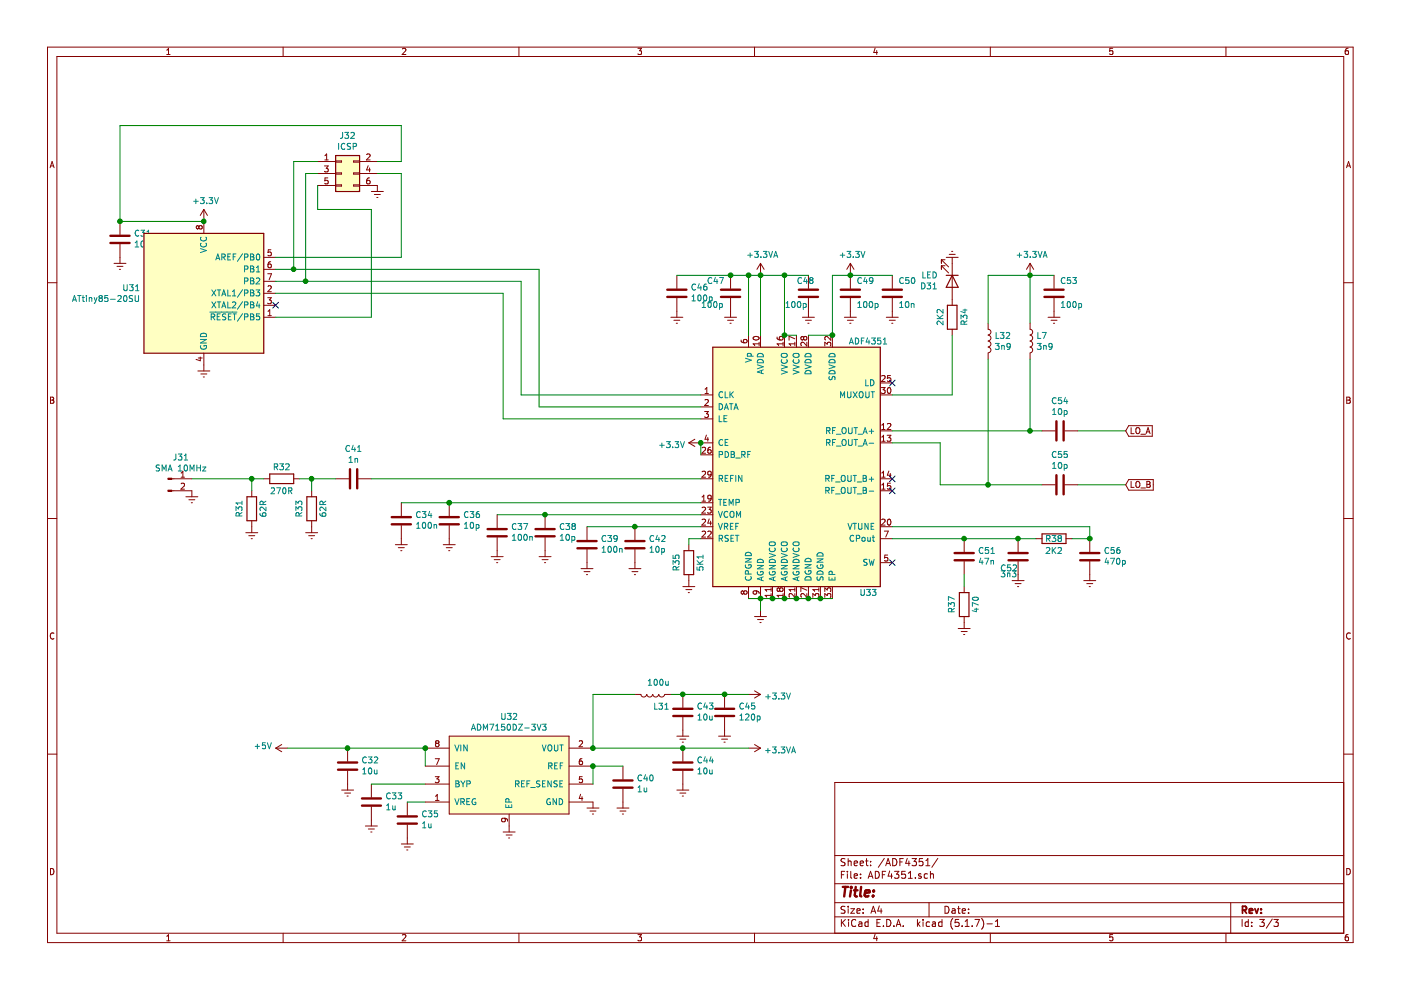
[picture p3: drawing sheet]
EESchema Schematic File Version 4
EELAYER 30 0
EELAYER END
$Descr A4 11693 8268
encoding utf-8
Sheet 3 3
Title ""
Date ""
Rev ""
Comp ""
Comment1 ""
Comment2 ""
Comment3 ""
Comment4 ""
$EndDescr
$Comp
L Timer_PLL:ADF4351 U33
U 1 1
P 6650 3900
F 0 "U33" H 7250 2850 50  0000 C CNN
F 1 "ADF4351" H 7250 4950 50  0000 C CNN
F 2 "Package_CSP:LFCSP-32-1EP_5x5mm_P0.5mm_EP3.1x3.1mm_ThermalVias" H 6650 3900 50  0001 C CNN
F 3 "https://www.analog.com/media/en/technical-documentation/data-sheets/ADF4351.pdf" H 6650 3900 50  0001 C CNN
	1    6650 3900
	1    0    0    -1  
$EndComp
$Comp
L Maarten_Kicad5:ADM7150 U32
U 1 1
P 4250 6500
F 0 "U32" H 4250 7015 50  0000 C CNN
F 1 "ADM7150DZ-3V3" H 4250 6924 50  0000 C CNN
F 2 "Package_SO:SOIC-8-1EP_3.9x4.9mm_P1.27mm_EP2.29x3mm_ThermalVias" H 4100 7050 50  0001 C CNN
F 3 "" H 4100 7050 50  0001 C CNN
	1    4250 6500
	1    0    0    -1  
$EndComp
$Comp
L Device:L L7
U 1 1
P 8600 2850
F 0 "L7" H 8652 2896 50  0000 L CNN
F 1 "3n9" H 8652 2805 50  0000 L CNN
F 2 "Inductor_SMD:L_0805_2012Metric_Pad1.05x1.20mm_HandSolder" H 8600 2850 50  0001 C CNN
F 3 "~" H 8600 2850 50  0001 C CNN
	1    8600 2850
	1    0    0    -1  
$EndComp
$Comp
L Device:C C54
U 1 1
P 8850 3600
F 0 "C54" V 8598 3600 50  0000 C CNN
F 1 "10p" V 8689 3600 50  0000 C CNN
F 2 "Capacitor_SMD:C_0805_2012Metric_Pad1.18x1.45mm_HandSolder" H 8888 3450 50  0001 C CNN
F 3 "~" H 8850 3600 50  0001 C CNN
	1    8850 3600
	0    1    1    0   
$EndComp
Wire Wire Line
	8600 3600 8700 3600
Connection ~ 8600 3600
$Comp
L Device:C C53
U 1 1
P 8800 2450
F 0 "C53" H 8750 2350 50  0000 R CNN
F 1 "100p" H 8750 2550 50  0000 R CNN
F 2 "Capacitor_SMD:C_0805_2012Metric_Pad1.18x1.45mm_HandSolder" H 8838 2300 50  0001 C CNN
F 3 "~" H 8800 2450 50  0001 C CNN
	1    8800 2450
	-1   0    0    1   
$EndComp
Wire Wire Line
	8600 2300 8800 2300
$Comp
L power:GNDREF #PWR082
U 1 1
P 8800 2600
F 0 "#PWR082" H 8800 2350 50  0001 C CNN
F 1 "GNDREF" H 8805 2427 50  0001 C CNN
F 2 "" H 8800 2600 50  0001 C CNN
F 3 "" H 8800 2600 50  0001 C CNN
	1    8800 2600
	1    0    0    -1  
$EndComp
NoConn ~ 7450 4000
NoConn ~ 7450 4100
Wire Wire Line
	6650 2800 6550 2800
$Comp
L Device:C C52
U 1 1
P 8500 4650
F 0 "C52" H 8650 4750 50  0000 R CNN
F 1 "3n3" H 8650 4800 50  0000 R CNN
F 2 "Capacitor_SMD:C_0805_2012Metric_Pad1.18x1.45mm_HandSolder" H 8538 4500 50  0001 C CNN
F 3 "~" H 8500 4650 50  0001 C CNN
	1    8500 4650
	-1   0    0    1   
$EndComp
$Comp
L power:GNDREF #PWR083
U 1 1
P 8500 4800
F 0 "#PWR083" H 8500 4550 50  0001 C CNN
F 1 "GNDREF" H 8505 4627 50  0001 C CNN
F 2 "" H 8500 4800 50  0001 C CNN
F 3 "" H 8500 4800 50  0001 C CNN
	1    8500 4800
	1    0    0    -1  
$EndComp
$Comp
L Device:C C56
U 1 1
P 9100 4650
F 0 "C56" H 8985 4604 50  0000 R CNN
F 1 "470p" H 8985 4695 50  0000 R CNN
F 2 "Capacitor_SMD:C_0805_2012Metric_Pad1.18x1.45mm_HandSolder" H 9138 4500 50  0001 C CNN
F 3 "~" H 9100 4650 50  0001 C CNN
	1    9100 4650
	-1   0    0    1   
$EndComp
$Comp
L power:GNDREF #PWR085
U 1 1
P 9100 4800
F 0 "#PWR085" H 9100 4550 50  0001 C CNN
F 1 "GNDREF" H 9105 4627 50  0001 C CNN
F 2 "" H 9100 4800 50  0001 C CNN
F 3 "" H 9100 4800 50  0001 C CNN
	1    9100 4800
	1    0    0    -1  
$EndComp
$Comp
L Device:R R38
U 1 1
P 8800 4500
F 0 "R38" V 8800 4500 50  0000 C CNN
F 1 "2K2" V 8900 4500 50  0000 C CNN
F 2 "Resistor_SMD:R_0805_2012Metric_Pad1.20x1.40mm_HandSolder" V 8730 4500 50  0001 C CNN
F 3 "~" H 8800 4500 50  0001 C CNN
	1    8800 4500
	0    1    1    0   
$EndComp
Wire Wire Line
	7450 4500 8050 4500
Wire Wire Line
	8500 4500 8650 4500
Connection ~ 8500 4500
Wire Wire Line
	8950 4500 9100 4500
Wire Wire Line
	9100 4500 9100 4400
Connection ~ 9100 4500
$Comp
L Device:R R37
U 1 1
P 8050 5050
F 0 "R37" V 8150 5050 50  0000 C CNN
F 1 "470" V 7950 5050 50  0000 C CNN
F 2 "Resistor_SMD:R_0805_2012Metric_Pad1.20x1.40mm_HandSolder" V 7980 5050 50  0001 C CNN
F 3 "~" H 8050 5050 50  0001 C CNN
	1    8050 5050
	-1   0    0    1   
$EndComp
$Comp
L power:GNDREF #PWR080
U 1 1
P 8050 5200
F 0 "#PWR080" H 8050 4950 50  0001 C CNN
F 1 "GNDREF" H 8055 5027 50  0001 C CNN
F 2 "" H 8050 5200 50  0001 C CNN
F 3 "" H 8050 5200 50  0001 C CNN
	1    8050 5200
	1    0    0    -1  
$EndComp
$Comp
L Device:C C51
U 1 1
P 8050 4650
F 0 "C51" H 7935 4604 50  0000 R CNN
F 1 "47n" H 7935 4695 50  0000 R CNN
F 2 "Capacitor_SMD:C_0805_2012Metric_Pad1.18x1.45mm_HandSolder" H 8088 4500 50  0001 C CNN
F 3 "~" H 8050 4650 50  0001 C CNN
	1    8050 4650
	-1   0    0    1   
$EndComp
Wire Wire Line
	7450 4400 9100 4400
Wire Wire Line
	8050 4500 8500 4500
Connection ~ 8050 4500
Wire Wire Line
	8050 4800 8050 4900
Wire Wire Line
	4350 3300 5850 3300
$Comp
L Device:C C41
U 1 1
P 2950 4000
F 0 "C41" V 2698 4000 50  0000 C CNN
F 1 "1n" V 2789 4000 50  0000 C CNN
F 2 "Capacitor_SMD:C_0805_2012Metric_Pad1.18x1.45mm_HandSolder" H 2988 3850 50  0001 C CNN
F 3 "~" H 2950 4000 50  0001 C CNN
	1    2950 4000
	0    1    1    0   
$EndComp
$Comp
L Device:C C36
U 1 1
P 3750 4350
F 0 "C36" H 3635 4304 50  0000 R CNN
F 1 "10p" H 3635 4395 50  0000 R CNN
F 2 "Capacitor_SMD:C_0603_1608Metric_Pad1.08x0.95mm_HandSolder" H 3788 4200 50  0001 C CNN
F 3 "~" H 3750 4350 50  0001 C CNN
	1    3750 4350
	-1   0    0    1   
$EndComp
$Comp
L Device:C C34
U 1 1
P 3350 4350
F 0 "C34" H 3235 4304 50  0000 R CNN
F 1 "100n" H 3235 4395 50  0000 R CNN
F 2 "Capacitor_SMD:C_0805_2012Metric_Pad1.18x1.45mm_HandSolder" H 3388 4200 50  0001 C CNN
F 3 "~" H 3350 4350 50  0001 C CNN
	1    3350 4350
	-1   0    0    1   
$EndComp
$Comp
L power:GNDREF #PWR052
U 1 1
P 3350 4500
F 0 "#PWR052" H 3350 4250 50  0001 C CNN
F 1 "GNDREF" H 3355 4327 50  0001 C CNN
F 2 "" H 3350 4500 50  0001 C CNN
F 3 "" H 3350 4500 50  0001 C CNN
	1    3350 4500
	1    0    0    -1  
$EndComp
$Comp
L power:GNDREF #PWR055
U 1 1
P 3750 4500
F 0 "#PWR055" H 3750 4250 50  0001 C CNN
F 1 "GNDREF" H 3755 4327 50  0001 C CNN
F 2 "" H 3750 4500 50  0001 C CNN
F 3 "" H 3750 4500 50  0001 C CNN
	1    3750 4500
	1    0    0    -1  
$EndComp
Wire Wire Line
	3350 4200 3750 4200
$Comp
L Device:C C38
U 1 1
P 4550 4450
F 0 "C38" H 4435 4404 50  0000 R CNN
F 1 "10p" H 4435 4495 50  0000 R CNN
F 2 "Capacitor_SMD:C_0603_1608Metric_Pad1.08x0.95mm_HandSolder" H 4588 4300 50  0001 C CNN
F 3 "~" H 4550 4450 50  0001 C CNN
	1    4550 4450
	-1   0    0    1   
$EndComp
$Comp
L Device:C C37
U 1 1
P 4150 4450
F 0 "C37" H 4035 4404 50  0000 R CNN
F 1 "100n" H 4035 4495 50  0000 R CNN
F 2 "Capacitor_SMD:C_0603_1608Metric_Pad1.08x0.95mm_HandSolder" H 4188 4300 50  0001 C CNN
F 3 "~" H 4150 4450 50  0001 C CNN
	1    4150 4450
	-1   0    0    1   
$EndComp
$Comp
L power:GNDREF #PWR057
U 1 1
P 4150 4600
F 0 "#PWR057" H 4150 4350 50  0001 C CNN
F 1 "GNDREF" H 4155 4427 50  0001 C CNN
F 2 "" H 4150 4600 50  0001 C CNN
F 3 "" H 4150 4600 50  0001 C CNN
	1    4150 4600
	1    0    0    -1  
$EndComp
$Comp
L power:GNDREF #PWR059
U 1 1
P 4550 4600
F 0 "#PWR059" H 4550 4350 50  0001 C CNN
F 1 "GNDREF" H 4555 4427 50  0001 C CNN
F 2 "" H 4550 4600 50  0001 C CNN
F 3 "" H 4550 4600 50  0001 C CNN
	1    4550 4600
	1    0    0    -1  
$EndComp
Wire Wire Line
	4150 4300 4550 4300
$Comp
L Device:C C42
U 1 1
P 5300 4550
F 0 "C42" H 5185 4504 50  0000 R CNN
F 1 "10p" H 5185 4595 50  0000 R CNN
F 2 "Capacitor_SMD:C_0603_1608Metric_Pad1.08x0.95mm_HandSolder" H 5338 4400 50  0001 C CNN
F 3 "~" H 5300 4550 50  0001 C CNN
	1    5300 4550
	-1   0    0    1   
$EndComp
$Comp
L Device:C C39
U 1 1
P 4900 4550
F 0 "C39" H 4785 4504 50  0000 R CNN
F 1 "100n" H 4785 4595 50  0000 R CNN
F 2 "Capacitor_SMD:C_0805_2012Metric_Pad1.18x1.45mm_HandSolder" H 4938 4400 50  0001 C CNN
F 3 "~" H 4900 4550 50  0001 C CNN
	1    4900 4550
	-1   0    0    1   
$EndComp
$Comp
L power:GNDREF #PWR060
U 1 1
P 4900 4700
F 0 "#PWR060" H 4900 4450 50  0001 C CNN
F 1 "GNDREF" H 4905 4527 50  0001 C CNN
F 2 "" H 4900 4700 50  0001 C CNN
F 3 "" H 4900 4700 50  0001 C CNN
	1    4900 4700
	1    0    0    -1  
$EndComp
$Comp
L power:GNDREF #PWR064
U 1 1
P 5300 4700
F 0 "#PWR064" H 5300 4450 50  0001 C CNN
F 1 "GNDREF" H 5305 4527 50  0001 C CNN
F 2 "" H 5300 4700 50  0001 C CNN
F 3 "" H 5300 4700 50  0001 C CNN
	1    5300 4700
	1    0    0    -1  
$EndComp
Wire Wire Line
	4900 4400 5300 4400
$Comp
L Device:R R35
U 1 1
P 5750 4700
F 0 "R35" V 5850 4700 50  0000 C CNN
F 1 "5K1" V 5650 4700 50  0000 C CNN
F 2 "Resistor_SMD:R_0805_2012Metric_Pad1.20x1.40mm_HandSolder" V 5680 4700 50  0001 C CNN
F 3 "~" H 5750 4700 50  0001 C CNN
	1    5750 4700
	-1   0    0    1   
$EndComp
Wire Wire Line
	5850 4500 5750 4500
Wire Wire Line
	5750 4500 5750 4550
$Comp
L power:GNDREF #PWR067
U 1 1
P 5750 4850
F 0 "#PWR067" H 5750 4600 50  0001 C CNN
F 1 "GNDREF" H 5755 4677 50  0001 C CNN
F 2 "" H 5750 4850 50  0001 C CNN
F 3 "" H 5750 4850 50  0001 C CNN
	1    5750 4850
	1    0    0    -1  
$EndComp
Connection ~ 8600 2300
$Comp
L power:GNDREF #PWR075
U 1 1
P 6350 5100
F 0 "#PWR075" H 6350 4850 50  0001 C CNN
F 1 "GNDREF" H 6355 4927 50  0001 C CNN
F 2 "" H 6350 5100 50  0001 C CNN
F 3 "" H 6350 5100 50  0001 C CNN
	1    6350 5100
	1    0    0    -1  
$EndComp
Wire Wire Line
	6350 5000 6350 5100
Wire Wire Line
	6450 5000 6350 5000
Connection ~ 6350 5000
Wire Wire Line
	6350 5000 6250 5000
Wire Wire Line
	6450 5000 6550 5000
Connection ~ 6450 5000
Wire Wire Line
	6550 5000 6650 5000
Connection ~ 6550 5000
Wire Wire Line
	6650 5000 6750 5000
Connection ~ 6650 5000
Wire Wire Line
	6750 5000 6850 5000
Connection ~ 6750 5000
Wire Wire Line
	6950 2800 6750 2800
Wire Wire Line
	4500 3400 5850 3400
Wire Wire Line
	5850 3800 5850 3700
Wire Wire Line
	3100 4000 5850 4000
Wire Wire Line
	5850 4400 5300 4400
Connection ~ 5300 4400
Wire Wire Line
	5850 4300 4550 4300
Connection ~ 4550 4300
Wire Wire Line
	5850 4200 3750 4200
Connection ~ 3750 4200
$Comp
L power:GNDREF #PWR061
U 1 1
P 4950 6700
F 0 "#PWR061" H 4950 6450 50  0001 C CNN
F 1 "GNDREF" H 4955 6527 50  0001 C CNN
F 2 "" H 4950 6700 50  0001 C CNN
F 3 "" H 4950 6700 50  0001 C CNN
	1    4950 6700
	1    0    0    -1  
$EndComp
$Comp
L Device:C C32
U 1 1
P 2900 6400
F 0 "C32" H 2785 6354 50  0000 R CNN
F 1 "10u" H 2785 6445 50  0000 R CNN
F 2 "Capacitor_SMD:C_0805_2012Metric_Pad1.18x1.45mm_HandSolder" H 2938 6250 50  0001 C CNN
F 3 "~" H 2900 6400 50  0001 C CNN
	1    2900 6400
	-1   0    0    1   
$EndComp
$Comp
L power:GNDREF #PWR0101
U 1 1
P 2900 6550
F 0 "#PWR0101" H 2900 6300 50  0001 C CNN
F 1 "GNDREF" H 2905 6377 50  0001 C CNN
F 2 "" H 2900 6550 50  0001 C CNN
F 3 "" H 2900 6550 50  0001 C CNN
	1    2900 6550
	1    0    0    -1  
$EndComp
$Comp
L Device:C C44
U 1 1
P 5700 6400
F 0 "C44" H 5585 6354 50  0000 R CNN
F 1 "10u" H 5585 6445 50  0000 R CNN
F 2 "Capacitor_SMD:C_0805_2012Metric_Pad1.18x1.45mm_HandSolder" H 5738 6250 50  0001 C CNN
F 3 "~" H 5700 6400 50  0001 C CNN
	1    5700 6400
	-1   0    0    1   
$EndComp
$Comp
L power:GNDREF #PWR066
U 1 1
P 5700 6550
F 0 "#PWR066" H 5700 6300 50  0001 C CNN
F 1 "GNDREF" H 5705 6377 50  0001 C CNN
F 2 "" H 5700 6550 50  0001 C CNN
F 3 "" H 5700 6550 50  0001 C CNN
	1    5700 6550
	1    0    0    -1  
$EndComp
Wire Wire Line
	3550 6250 2900 6250
Wire Wire Line
	4950 6400 4950 6550
$Comp
L Device:C C40
U 1 1
P 5200 6550
F 0 "C40" H 5085 6504 50  0000 R CNN
F 1 "1u" H 5085 6595 50  0000 R CNN
F 2 "Capacitor_SMD:C_0805_2012Metric_Pad1.18x1.45mm_HandSolder" H 5238 6400 50  0001 C CNN
F 3 "~" H 5200 6550 50  0001 C CNN
	1    5200 6550
	-1   0    0    1   
$EndComp
$Comp
L power:GNDREF #PWR063
U 1 1
P 5200 6700
F 0 "#PWR063" H 5200 6450 50  0001 C CNN
F 1 "GNDREF" H 5205 6527 50  0001 C CNN
F 2 "" H 5200 6700 50  0001 C CNN
F 3 "" H 5200 6700 50  0001 C CNN
	1    5200 6700
	1    0    0    -1  
$EndComp
Wire Wire Line
	5200 6400 4950 6400
Connection ~ 4950 6400
Wire Wire Line
	3550 6250 3550 6400
Connection ~ 3550 6250
$Comp
L Device:C C35
U 1 1
P 3400 6850
F 0 "C35" H 3285 6804 50  0000 R CNN
F 1 "1u" H 3285 6895 50  0000 R CNN
F 2 "Capacitor_SMD:C_0805_2012Metric_Pad1.18x1.45mm_HandSolder" H 3438 6700 50  0001 C CNN
F 3 "~" H 3400 6850 50  0001 C CNN
	1    3400 6850
	-1   0    0    1   
$EndComp
$Comp
L power:GNDREF #PWR053
U 1 1
P 3400 7000
F 0 "#PWR053" H 3400 6750 50  0001 C CNN
F 1 "GNDREF" H 3405 6827 50  0001 C CNN
F 2 "" H 3400 7000 50  0001 C CNN
F 3 "" H 3400 7000 50  0001 C CNN
	1    3400 7000
	1    0    0    -1  
$EndComp
$Comp
L Device:C C33
U 1 1
P 3100 6700
F 0 "C33" H 2985 6654 50  0000 R CNN
F 1 "1u" H 2985 6745 50  0000 R CNN
F 2 "Capacitor_SMD:C_0805_2012Metric_Pad1.18x1.45mm_HandSolder" H 3138 6550 50  0001 C CNN
F 3 "~" H 3100 6700 50  0001 C CNN
	1    3100 6700
	-1   0    0    1   
$EndComp
$Comp
L power:GNDREF #PWR051
U 1 1
P 3100 6850
F 0 "#PWR051" H 3100 6600 50  0001 C CNN
F 1 "GNDREF" H 3105 6677 50  0001 C CNN
F 2 "" H 3100 6850 50  0001 C CNN
F 3 "" H 3100 6850 50  0001 C CNN
	1    3100 6850
	1    0    0    -1  
$EndComp
Wire Wire Line
	3550 6550 3100 6550
Wire Wire Line
	3550 6700 3400 6700
Connection ~ 5700 6250
$Comp
L Device:L L31
U 1 1
P 5450 5800
F 0 "L31" V 5550 5800 50  0000 L CNN
F 1 "100u" V 5350 5750 50  0000 L CNN
F 2 "Inductor_SMD:L_0805_2012Metric_Pad1.05x1.20mm_HandSolder" H 5450 5800 50  0001 C CNN
F 3 "~" H 5450 5800 50  0001 C CNN
	1    5450 5800
	0    1    1    0   
$EndComp
$Comp
L Device:C C43
U 1 1
P 5700 5950
F 0 "C43" H 5585 5904 50  0000 R CNN
F 1 "10u" H 5585 5995 50  0000 R CNN
F 2 "Capacitor_SMD:C_0805_2012Metric_Pad1.18x1.45mm_HandSolder" H 5738 5800 50  0001 C CNN
F 3 "~" H 5700 5950 50  0001 C CNN
	1    5700 5950
	-1   0    0    1   
$EndComp
$Comp
L power:GNDREF #PWR065
U 1 1
P 5700 6100
F 0 "#PWR065" H 5700 5850 50  0001 C CNN
F 1 "GNDREF" H 5705 5927 50  0001 C CNN
F 2 "" H 5700 6100 50  0001 C CNN
F 3 "" H 5700 6100 50  0001 C CNN
	1    5700 6100
	1    0    0    -1  
$EndComp
Wire Wire Line
	5600 5800 5700 5800
Wire Wire Line
	5700 5800 6050 5800
Connection ~ 5700 5800
$Comp
L Device:C C47
U 1 1
P 6100 2450
F 0 "C47" H 6300 2350 50  0000 R CNN
F 1 "100p" H 6350 2550 50  0000 R CNN
F 2 "Capacitor_SMD:C_0603_1608Metric_Pad1.08x0.95mm_HandSolder" H 6138 2300 50  0001 C CNN
F 3 "~" H 6100 2450 50  0001 C CNN
	1    6100 2450
	-1   0    0    1   
$EndComp
$Comp
L power:GNDREF #PWR071
U 1 1
P 6100 2600
F 0 "#PWR071" H 6100 2350 50  0001 C CNN
F 1 "GNDREF" H 6105 2427 50  0001 C CNN
F 2 "" H 6100 2600 50  0001 C CNN
F 3 "" H 6100 2600 50  0001 C CNN
	1    6100 2600
	1    0    0    -1  
$EndComp
Wire Wire Line
	6250 2800 6250 2300
Wire Wire Line
	6250 2300 6100 2300
$Comp
L Device:C C48
U 1 1
P 6750 2450
F 0 "C48" H 6850 2350 50  0000 R CNN
F 1 "100p" H 6950 2550 50  0000 R CNN
F 2 "Capacitor_SMD:C_0603_1608Metric_Pad1.08x0.95mm_HandSolder" H 6788 2300 50  0001 C CNN
F 3 "~" H 6750 2450 50  0001 C CNN
	1    6750 2450
	-1   0    0    1   
$EndComp
$Comp
L power:GNDREF #PWR076
U 1 1
P 6750 2600
F 0 "#PWR076" H 6750 2350 50  0001 C CNN
F 1 "GNDREF" H 6755 2427 50  0001 C CNN
F 2 "" H 6750 2600 50  0001 C CNN
F 3 "" H 6750 2600 50  0001 C CNN
	1    6750 2600
	1    0    0    -1  
$EndComp
Wire Wire Line
	6350 2800 6350 2300
Connection ~ 6250 2300
Wire Wire Line
	6550 2800 6550 2300
Connection ~ 6550 2800
Wire Wire Line
	6350 2300 6550 2300
Connection ~ 6350 2300
Connection ~ 6550 2300
Wire Wire Line
	6550 2300 6750 2300
$Comp
L Device:C C49
U 1 1
P 7100 2450
F 0 "C49" H 7050 2350 50  0000 R CNN
F 1 "100p" H 7050 2550 50  0000 R CNN
F 2 "Capacitor_SMD:C_0603_1608Metric_Pad1.08x0.95mm_HandSolder" H 7138 2300 50  0001 C CNN
F 3 "~" H 7100 2450 50  0001 C CNN
	1    7100 2450
	-1   0    0    1   
$EndComp
$Comp
L power:GNDREF #PWR078
U 1 1
P 7100 2600
F 0 "#PWR078" H 7100 2350 50  0001 C CNN
F 1 "GNDREF" H 7105 2427 50  0001 C CNN
F 2 "" H 7100 2600 50  0001 C CNN
F 3 "" H 7100 2600 50  0001 C CNN
	1    7100 2600
	1    0    0    -1  
$EndComp
Wire Wire Line
	6950 2800 6950 2300
Connection ~ 6950 2800
Wire Wire Line
	6950 2300 7100 2300
$Comp
L Device:C C50
U 1 1
P 7450 2450
F 0 "C50" H 7400 2350 50  0000 R CNN
F 1 "10n" H 7400 2550 50  0000 R CNN
F 2 "Capacitor_SMD:C_0805_2012Metric_Pad1.18x1.45mm_HandSolder" H 7488 2300 50  0001 C CNN
F 3 "~" H 7450 2450 50  0001 C CNN
	1    7450 2450
	-1   0    0    1   
$EndComp
$Comp
L power:GNDREF #PWR079
U 1 1
P 7450 2600
F 0 "#PWR079" H 7450 2350 50  0001 C CNN
F 1 "GNDREF" H 7455 2427 50  0001 C CNN
F 2 "" H 7450 2600 50  0001 C CNN
F 3 "" H 7450 2600 50  0001 C CNN
	1    7450 2600
	1    0    0    -1  
$EndComp
Wire Wire Line
	7450 2300 7100 2300
Connection ~ 7100 2300
Wire Wire Line
	8600 2700 8600 2300
Wire Wire Line
	8600 3000 8600 3600
Wire Wire Line
	2900 6250 2400 6250
Connection ~ 2900 6250
Wire Wire Line
	5300 5800 4950 5800
Wire Wire Line
	4950 5800 4950 6250
Connection ~ 4950 6250
$Comp
L Device:C C46
U 1 1
P 5650 2450
F 0 "C46" H 5535 2404 50  0000 R CNN
F 1 "100p" H 5535 2495 50  0000 R CNN
F 2 "Capacitor_SMD:C_0603_1608Metric_Pad1.08x0.95mm_HandSolder" H 5688 2300 50  0001 C CNN
F 3 "~" H 5650 2450 50  0001 C CNN
	1    5650 2450
	-1   0    0    1   
$EndComp
$Comp
L power:GNDREF #PWR070
U 1 1
P 5650 2600
F 0 "#PWR070" H 5650 2350 50  0001 C CNN
F 1 "GNDREF" H 5655 2427 50  0001 C CNN
F 2 "" H 5650 2600 50  0001 C CNN
F 3 "" H 5650 2600 50  0001 C CNN
	1    5650 2600
	1    0    0    -1  
$EndComp
$Comp
L Device:C C45
U 1 1
P 6050 5950
F 0 "C45" H 5935 5904 50  0000 R CNN
F 1 "120p" H 5935 5995 50  0000 R CNN
F 2 "Capacitor_SMD:C_0805_2012Metric_Pad1.18x1.45mm_HandSolder" H 6088 5800 50  0001 C CNN
F 3 "~" H 6050 5950 50  0001 C CNN
	1    6050 5950
	-1   0    0    1   
$EndComp
$Comp
L power:GNDREF #PWR069
U 1 1
P 6050 6100
F 0 "#PWR069" H 6050 5850 50  0001 C CNN
F 1 "GNDREF" H 6055 5927 50  0001 C CNN
F 2 "" H 6050 6100 50  0001 C CNN
F 3 "" H 6050 6100 50  0001 C CNN
	1    6050 6100
	1    0    0    -1  
$EndComp
Connection ~ 6050 5800
Wire Wire Line
	6050 5800 6250 5800
Wire Wire Line
	4950 6250 5700 6250
$Comp
L Device:R R34
U 1 1
P 7950 2650
F 0 "R34" V 8050 2650 50  0000 C CNN
F 1 "2K2" V 7850 2650 50  0000 C CNN
F 2 "Resistor_SMD:R_0805_2012Metric_Pad1.20x1.40mm_HandSolder" V 7880 2650 50  0001 C CNN
F 3 "~" H 7950 2650 50  0001 C CNN
	1    7950 2650
	1    0    0    -1  
$EndComp
$Comp
L power:GNDREF #PWR062
U 1 1
P 7950 2200
F 0 "#PWR062" H 7950 1950 50  0001 C CNN
F 1 "GNDREF" H 7955 2027 50  0001 C CNN
F 2 "" H 7950 2200 50  0001 C CNN
F 3 "" H 7950 2200 50  0001 C CNN
	1    7950 2200
	-1   0    0    1   
$EndComp
Wire Wire Line
	6950 5000 6850 5000
Connection ~ 6850 5000
$Comp
L power:GNDREF #PWR0106
U 1 1
P 4250 6900
F 0 "#PWR0106" H 4250 6650 50  0001 C CNN
F 1 "GNDREF" H 4255 6727 50  0001 C CNN
F 2 "" H 4250 6900 50  0001 C CNN
F 3 "" H 4250 6900 50  0001 C CNN
	1    4250 6900
	1    0    0    -1  
$EndComp
Text GLabel 9400 3600 2    50   Input ~ 0
LO_A
Wire Wire Line
	9000 3600 9400 3600
$Comp
L Device:C C55
U 1 1
P 8850 4050
F 0 "C55" V 8598 4050 50  0000 C CNN
F 1 "10p" V 8689 4050 50  0000 C CNN
F 2 "Capacitor_SMD:C_0805_2012Metric_Pad1.18x1.45mm_HandSolder" H 8888 3900 50  0001 C CNN
F 3 "~" H 8850 4050 50  0001 C CNN
	1    8850 4050
	0    1    1    0   
$EndComp
Text GLabel 9400 4050 2    50   Input ~ 0
LO_B
Wire Wire Line
	9000 4050 9400 4050
Wire Wire Line
	7850 4050 7850 3700
Wire Wire Line
	7850 3700 7450 3700
$Comp
L Device:L L32
U 1 1
P 8250 2850
F 0 "L32" H 8302 2896 50  0000 L CNN
F 1 "3n9" H 8302 2805 50  0000 L CNN
F 2 "Inductor_SMD:L_0805_2012Metric_Pad1.05x1.20mm_HandSolder" H 8250 2850 50  0001 C CNN
F 3 "~" H 8250 2850 50  0001 C CNN
	1    8250 2850
	1    0    0    -1  
$EndComp
Wire Wire Line
	7450 3600 8600 3600
Wire Wire Line
	7850 4050 8250 4050
Wire Wire Line
	8250 3000 8250 4050
Connection ~ 8250 4050
Wire Wire Line
	8250 4050 8700 4050
$Comp
L Connector:Conn_01x02_Male J31
U 1 1
P 1400 4000
F 0 "J31" H 1508 4181 50  0000 C CNN
F 1 "SMA 10MHz" H 1508 4090 50  0000 C CNN
F 2 "my_library:SMA_side_PCB" H 1400 4000 50  0001 C CNN
F 3 "~" H 1400 4000 50  0001 C CNN
	1    1400 4000
	1    0    0    -1  
$EndComp
$Comp
L power:GNDREF #PWR056
U 1 1
P 1600 4100
F 0 "#PWR056" H 1600 3850 50  0001 C CNN
F 1 "GNDREF" H 1605 3927 50  0001 C CNN
F 2 "" H 1600 4100 50  0001 C CNN
F 3 "" H 1600 4100 50  0001 C CNN
	1    1600 4100
	1    0    0    -1  
$EndComp
$Comp
L Device:R R31
U 1 1
P 2100 4250
F 0 "R31" V 2200 4250 50  0000 C CNN
F 1 "62R" V 2000 4250 50  0000 C CNN
F 2 "Resistor_SMD:R_0805_2012Metric_Pad1.20x1.40mm_HandSolder" V 2030 4250 50  0001 C CNN
F 3 "~" H 2100 4250 50  0001 C CNN
	1    2100 4250
	-1   0    0    1   
$EndComp
$Comp
L Device:R R33
U 1 1
P 2600 4250
F 0 "R33" V 2700 4250 50  0000 C CNN
F 1 "62R" V 2500 4250 50  0000 C CNN
F 2 "Resistor_SMD:R_0805_2012Metric_Pad1.20x1.40mm_HandSolder" V 2530 4250 50  0001 C CNN
F 3 "~" H 2600 4250 50  0001 C CNN
	1    2600 4250
	-1   0    0    1   
$EndComp
$Comp
L Device:R R32
U 1 1
P 2350 4000
F 0 "R32" V 2250 4000 50  0000 C CNN
F 1 "270R" V 2450 4000 50  0000 C CNN
F 2 "Resistor_SMD:R_0805_2012Metric_Pad1.20x1.40mm_HandSolder" V 2280 4000 50  0001 C CNN
F 3 "~" H 2350 4000 50  0001 C CNN
	1    2350 4000
	0    1    1    0   
$EndComp
$Comp
L power:GNDREF #PWR073
U 1 1
P 2600 4400
F 0 "#PWR073" H 2600 4150 50  0001 C CNN
F 1 "GNDREF" H 2605 4227 50  0001 C CNN
F 2 "" H 2600 4400 50  0001 C CNN
F 3 "" H 2600 4400 50  0001 C CNN
	1    2600 4400
	1    0    0    -1  
$EndComp
$Comp
L power:GNDREF #PWR072
U 1 1
P 2100 4400
F 0 "#PWR072" H 2100 4150 50  0001 C CNN
F 1 "GNDREF" H 2105 4227 50  0001 C CNN
F 2 "" H 2100 4400 50  0001 C CNN
F 3 "" H 2100 4400 50  0001 C CNN
	1    2100 4400
	1    0    0    -1  
$EndComp
Wire Wire Line
	1600 4000 2100 4000
Wire Wire Line
	2100 4100 2100 4000
Connection ~ 2100 4000
Wire Wire Line
	2100 4000 2200 4000
Wire Wire Line
	2500 4000 2600 4000
Wire Wire Line
	2600 4100 2600 4000
Connection ~ 2600 4000
Wire Wire Line
	2600 4000 2800 4000
Wire Wire Line
	4500 3400 4500 2250
Wire Wire Line
	4500 2250 2450 2250
Wire Wire Line
	4350 3300 4350 2350
Wire Wire Line
	4350 2350 2550 2350
Wire Wire Line
	4200 3500 4200 2450
Wire Wire Line
	4200 2450 2300 2450
Wire Wire Line
	4200 3500 5850 3500
Wire Wire Line
	1000 1850 1700 1850
$Comp
L power:GNDREF #PWR054
U 1 1
P 1000 2150
F 0 "#PWR054" H 1000 1900 50  0001 C CNN
F 1 "GNDREF" H 1005 1977 50  0001 C CNN
F 2 "" H 1000 2150 50  0001 C CNN
F 3 "" H 1000 2150 50  0001 C CNN
	1    1000 2150
	1    0    0    -1  
$EndComp
$Comp
L Device:C C31
U 1 1
P 1000 2000
F 0 "C31" H 885 1954 50  0000 R CNN
F 1 "100n" H 885 2045 50  0000 R CNN
F 2 "Capacitor_SMD:C_0805_2012Metric_Pad1.18x1.45mm_HandSolder" H 1038 1850 50  0001 C CNN
F 3 "~" H 1000 2000 50  0001 C CNN
	1    1000 2000
	-1   0    0    1   
$EndComp
$Comp
L power:GNDREF #PWR068
U 1 1
P 1700 3050
F 0 "#PWR068" H 1700 2800 50  0001 C CNN
F 1 "GNDREF" H 1705 2877 50  0001 C CNN
F 2 "" H 1700 3050 50  0001 C CNN
F 3 "" H 1700 3050 50  0001 C CNN
	1    1700 3050
	1    0    0    -1  
$EndComp
$Comp
L MCU_Microchip_ATtiny:ATtiny85-20SU U31
U 1 1
P 1700 2450
F 0 "U31" H 1171 2496 50  0000 R CNN
F 1 "ATtiny85-20SU" H 1171 2405 50  0000 R CNN
F 2 "Package_SO:SOIJ-8_5.3x5.3mm_P1.27mm" H 1700 2450 50  0001 C CIN
F 3 "http://ww1.microchip.com/downloads/en/DeviceDoc/atmel-2586-avr-8-bit-microcontroller-attiny25-attiny45-attiny85_datasheet.pdf" H 1700 2450 50  0001 C CNN
	1    1700 2450
	1    0    0    -1  
$EndComp
$Comp
L power:+3.3V #PWR058
U 1 1
P 1700 1850
F 0 "#PWR058" H 1700 1700 50  0001 C CNN
F 1 "+3.3V" H 1715 2023 50  0000 C CNN
F 2 "" H 1700 1850 50  0001 C CNN
F 3 "" H 1700 1850 50  0001 C CNN
	1    1700 1850
	1    0    0    -1  
$EndComp
Connection ~ 1700 1850
$Comp
L power:+3.3V #PWR086
U 1 1
P 7100 2300
F 0 "#PWR086" H 7100 2150 50  0001 C CNN
F 1 "+3.3V" H 7115 2473 50  0000 C CNN
F 2 "" H 7100 2300 50  0001 C CNN
F 3 "" H 7100 2300 50  0001 C CNN
	1    7100 2300
	1    0    0    -1  
$EndComp
$Comp
L power:+3.3V #PWR077
U 1 1
P 6250 5800
F 0 "#PWR077" H 6250 5650 50  0001 C CNN
F 1 "+3.3V" V 6265 5928 50  0000 L CNN
F 2 "" H 6250 5800 50  0001 C CNN
F 3 "" H 6250 5800 50  0001 C CNN
	1    6250 5800
	0    1    1    0   
$EndComp
$Comp
L power:+3.3VA #PWR081
U 1 1
P 6250 6250
F 0 "#PWR081" H 6250 6100 50  0001 C CNN
F 1 "+3.3VA" V 6265 6378 50  0000 L CNN
F 2 "" H 6250 6250 50  0001 C CNN
F 3 "" H 6250 6250 50  0001 C CNN
	1    6250 6250
	0    1    1    0   
$EndComp
Wire Wire Line
	6250 2300 6350 2300
$Comp
L power:+3.3VA #PWR084
U 1 1
P 6350 2300
F 0 "#PWR084" H 6350 2150 50  0001 C CNN
F 1 "+3.3VA" H 6365 2473 50  0000 C CNN
F 2 "" H 6350 2300 50  0001 C CNN
F 3 "" H 6350 2300 50  0001 C CNN
	1    6350 2300
	1    0    0    -1  
$EndComp
$Comp
L power:+3.3VA #PWR087
U 1 1
P 8600 2300
F 0 "#PWR087" H 8600 2150 50  0001 C CNN
F 1 "+3.3VA" H 8615 2473 50  0000 C CNN
F 2 "" H 8600 2300 50  0001 C CNN
F 3 "" H 8600 2300 50  0001 C CNN
	1    8600 2300
	1    0    0    -1  
$EndComp
$Comp
L power:+3.3V #PWR074
U 1 1
P 5850 3700
F 0 "#PWR074" H 5850 3550 50  0001 C CNN
F 1 "+3.3V" V 5865 3828 50  0000 L CNN
F 2 "" H 5850 3700 50  0001 C CNN
F 3 "" H 5850 3700 50  0001 C CNN
	1    5850 3700
	0    -1   1    0   
$EndComp
Connection ~ 5850 3700
$Comp
L Connector_Generic:Conn_02x03_Odd_Even J32
U 1 1
P 2850 1450
F 0 "J32" H 2900 1767 50  0000 C CNN
F 1 "ICSP" H 2900 1676 50  0000 C CNN
F 2 "my_library:IDC-Header_2x03_P2.54mm_SMD" H 2850 1450 50  0001 C CNN
F 3 "~" H 2850 1450 50  0001 C CNN
	1    2850 1450
	1    0    0    -1  
$EndComp
Wire Wire Line
	3350 1350 3350 1050
Wire Wire Line
	3350 1050 1000 1050
Wire Wire Line
	1000 1050 1000 1850
Connection ~ 1000 1850
$Comp
L power:GNDREF #PWR0107
U 1 1
P 3150 1550
F 0 "#PWR0107" H 3150 1300 50  0001 C CNN
F 1 "GNDREF" H 3155 1377 50  0001 C CNN
F 2 "" H 3150 1550 50  0001 C CNN
F 3 "" H 3150 1550 50  0001 C CNN
	1    3150 1550
	1    0    0    -1  
$EndComp
Wire Wire Line
	3100 1750 3100 2650
Wire Wire Line
	3100 2650 2300 2650
Wire Wire Line
	2450 2250 2450 1350
Connection ~ 2450 2250
Wire Wire Line
	2450 2250 2300 2250
Wire Wire Line
	2550 1450 2550 2350
Connection ~ 2550 2350
Wire Wire Line
	2550 2350 2300 2350
Wire Wire Line
	3350 1450 3350 2150
Wire Wire Line
	2300 2150 3350 2150
Wire Wire Line
	2650 1350 2450 1350
Wire Wire Line
	2650 1450 2550 1450
Wire Wire Line
	2650 1550 2650 1750
Wire Wire Line
	2650 1750 3100 1750
Wire Wire Line
	3150 1450 3350 1450
Wire Wire Line
	3150 1350 3350 1350
NoConn ~ 7450 4700
Wire Wire Line
	5700 6250 6250 6250
Wire Wire Line
	5650 2300 6100 2300
Connection ~ 6100 2300
NoConn ~ 7450 3200
NoConn ~ 2300 2550
$Comp
L Device:LED D31
U 1 1
P 7950 2350
F 0 "D31" V 7989 2232 50  0000 R CNN
F 1 "LED" V 7898 2232 50  0000 R CNN
F 2 "LED_SMD:LED_0805_2012Metric_Pad1.15x1.40mm_HandSolder" H 7950 2350 50  0001 C CNN
F 3 "~" H 7950 2350 50  0001 C CNN
	1    7950 2350
	0    1    1    0   
$EndComp
Wire Wire Line
	7950 2800 7950 3300
Wire Wire Line
	7450 3300 7950 3300
Wire Wire Line
	8250 2700 8250 2300
Wire Wire Line
	8250 2300 8600 2300
$Comp
L power:+5V #PWR0108
U 1 1
P 2400 6250
F 0 "#PWR0108" H 2400 6100 50  0001 C CNN
F 1 "+5V" V 2415 6378 50  0000 L CNN
F 2 "" H 2400 6250 50  0001 C CNN
F 3 "" H 2400 6250 50  0001 C CNN
	1    2400 6250
	0    -1   -1   0   
$EndComp
$EndSCHEMATC
